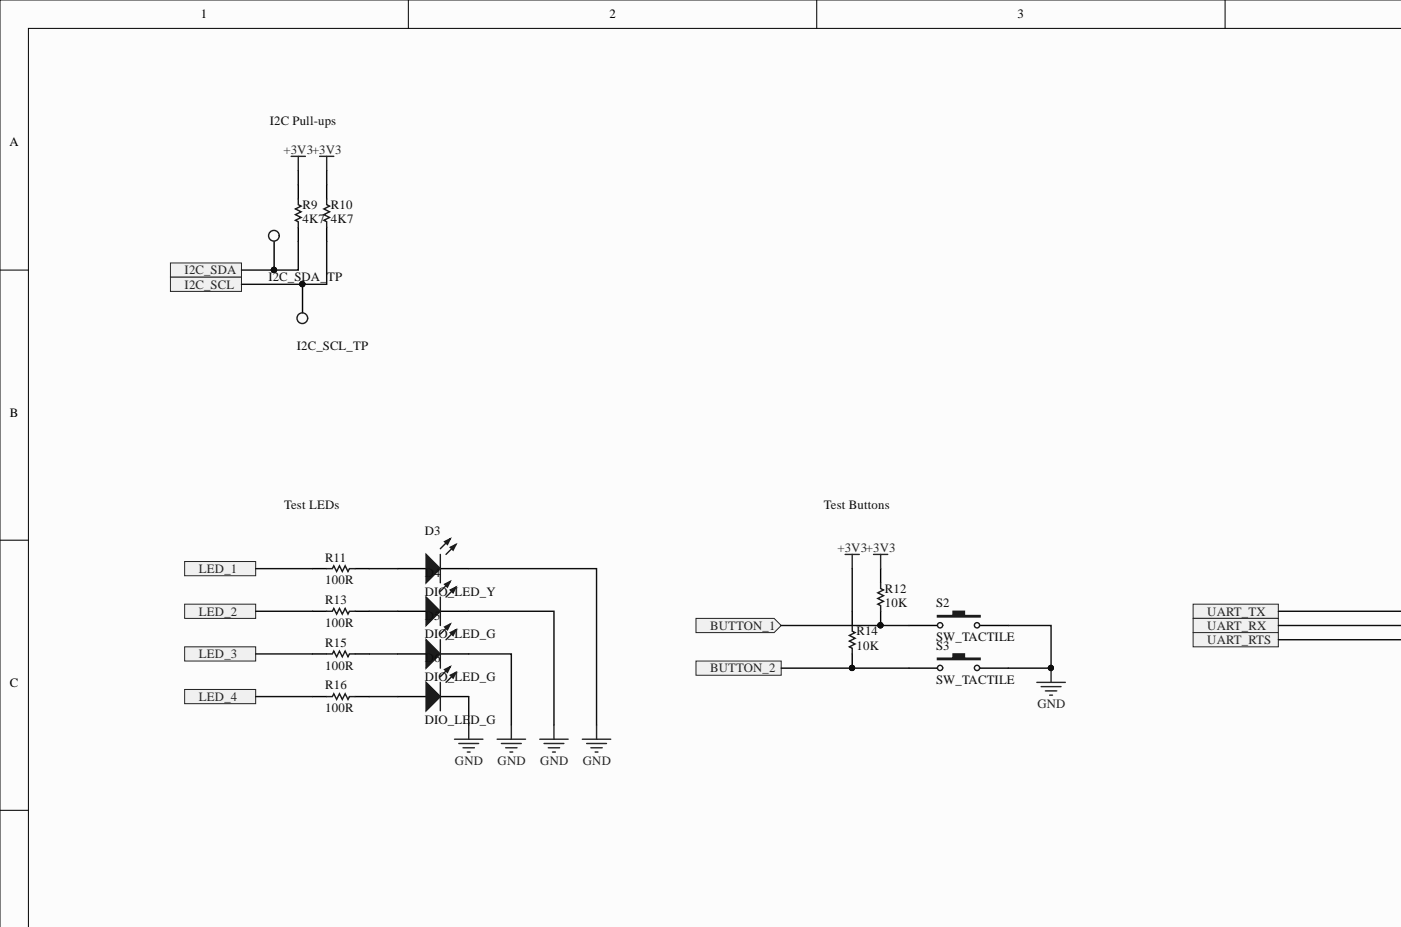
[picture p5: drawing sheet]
<svg xmlns="http://www.w3.org/2000/svg" width="250mm" height="165mm" viewBox="0 0 250 165" stroke-linecap="round" stroke-linejoin="round" font-family="sans-serif">
<g fill="#fcfcfc" stroke="#000" stroke-width=".18">
<path d="M0 0h250.2v165.5h-250.2z"/>
<path d="M5.1 5.1h245.1v160.4h-245.1z"/>
</g>
<path d="M72.9 0v5.1M145.8 0v5.1M218.7 0v5.1M0 48.2h5.1M0 96.4h5.1M0 144.6h5.1" fill="none" stroke="#000" stroke-width=".18"/>
<g fill="none" stroke="#000" stroke-width=".25">
<path d="M53.3 33v2.5M58.3 33v2.5M53.3 40.6v2.5M58.3 40.6v2.5M55.8 101.5h2.5M55.8 109.1h2.5M55.8 116.7h2.5M63.4 101.5h2.5M63.4 109.1h2.5M63.4 116.7h2.5M71 101.5h5.1M78.6 101.5h5.1"/>
<path d="M55.8 124.3h2.5M63.4 124.3h2.5"/>
</g>
<path d="M53.3 35.5v1l.5 .3-1.1 .5 1.1 .5-1.1 .5 1.1 .5-1.1 .5 .6 .3v1M58.3 35.5v1l.5 .3-1 .5 1 .5-1 .5 1 .5-1 .5 .5 .3v1M58.3 101.5h1l.3-.5 .5 1 .5-1 .5 1 .5-1 .5 1 .3-.5h1M58.3 109.1h1l.3-.5 .5 1 .5-1 .5 1 .5-1 .5 1 .3-.5h1M58.3 116.7h1l.3-.5 .5 1 .5-1 .5 1 .5-1 .5 1 .3-.5h1M58.3 124.3h1l.3-.5 .5 1 .5-1 .5 1 .5-1 .5 1 .3-.5h1" fill="none" stroke="#1c1c1c" stroke-width=".25"/>
<path d="M52 27.9h2.5M53.3 27.9v2.5M57.1 27.9h2.5M58.3 27.9v2.5" fill="none" stroke="#262626" stroke-width=".25"/>
<path d="M76.1 99l2.5 2.5-2.5 2.5z" fill="#1c1c1c"/>
<path d="M76.1 99l2.5 2.5-2.5 2.5zM80.4 96.2l-1.8 1.7M81.4 97.2l-1.8 1.8" fill="none" stroke="#1c1c1c" stroke-width=".25"/>
<path d="M80.4 97.7l1-.5-.5 1z" fill="#1c1c1c"/>
<path d="M80.4 97.7l1-.5-.5 1z" fill="none" stroke="#1c1c1c" stroke-width=".25"/>
<path d="M79.4 96.7l1-.5-.5 1z" fill="#1c1c1c"/>
<path d="M78.6 99v5M79.4 96.7l1-.5-.5 1z" fill="none" stroke="#1c1c1c" stroke-width=".25"/>
<path d="M71 109.1h5.1M78.6 109.1h5.1" fill="none" stroke="#000" stroke-width=".25"/>
<path d="M76.1 106.6l2.5 2.5-2.5 2.5z" fill="#1c1c1c"/>
<path d="M76.1 106.6l2.5 2.5-2.5 2.5zM80.4 103.8l-1.8 1.8M81.4 104.8l-1.8 1.8" fill="none" stroke="#1c1c1c" stroke-width=".25"/>
<path d="M80.4 105.3l1-.5-.5 1z" fill="#1c1c1c"/>
<path d="M80.4 105.3l1-.5-.5 1z" fill="none" stroke="#1c1c1c" stroke-width=".25"/>
<path d="M79.4 104.3l1-.5-.5 1z" fill="#1c1c1c"/>
<path d="M78.6 106.6v5M79.4 104.3l1-.5-.5 1z" fill="none" stroke="#1c1c1c" stroke-width=".25"/>
<path d="M71 116.7h5.1M78.6 116.7h5.1" fill="none" stroke="#000" stroke-width=".25"/>
<path d="M76.1 114.2l2.5 2.5-2.5 2.6z" fill="#1c1c1c"/>
<path d="M76.1 114.2l2.5 2.5-2.5 2.6zM80.4 111.4l-1.8 1.8M81.4 112.4l-1.8 1.8" fill="none" stroke="#1c1c1c" stroke-width=".25"/>
<path d="M80.4 112.9l1-.5-.5 1z" fill="#1c1c1c"/>
<path d="M80.4 112.9l1-.5-.5 1z" fill="none" stroke="#1c1c1c" stroke-width=".25"/>
<path d="M79.4 111.9l1-.5-.5 1z" fill="#1c1c1c"/>
<path d="M78.6 114.2v5.1M79.4 111.9l1-.5-.5 1z" fill="none" stroke="#1c1c1c" stroke-width=".25"/>
<path d="M71 124.3h5.1M78.6 124.3h5.1" fill="none" stroke="#000" stroke-width=".25"/>
<path d="M76.1 121.8l2.5 2.5-2.5 2.6z" fill="#1c1c1c"/>
<path d="M80.4 119l-1.8 1.8M76.1 121.8l2.5 2.5-2.5 2.6zM81.4 120l-1.8 1.8" fill="none" stroke="#1c1c1c" stroke-width=".25"/>
<path d="M80.4 120.5l1-.5-.5 1z" fill="#1c1c1c"/>
<path d="M80.4 120.5l1-.5-.5 1z" fill="none" stroke="#1c1c1c" stroke-width=".25"/>
<path d="M79.4 119.5l1-.5-.5 1z" fill="#1c1c1c"/>
<path d="M79.4 119.5l1-.5-.5 1zM152.1 111.6v1.1l.6 .2-1.1 .5 1.1 .5-1.1 .5 1.1 .5-1.1 .5 .5 .3v1M157.2 104v1l.5 .3-1 .5 1 .5-1 .5 1 .5-1 .5 .5 .3v1M78.6 121.8v5.1" fill="none" stroke="#1c1c1c" stroke-width=".25"/>
<g fill="none" stroke="#262626" stroke-width=".25">
<path d="M81.1 131.9h5.1M81.9 132.7h3.6M82.7 133.5h2M83.4 134.2h.5M83.7 129.4v2.5M88.8 131.9h5M89.5 132.7h3.6M90.3 133.5h2M91 134.2h.5M91.3 129.4v2.5M96.4 131.9h5M97.1 132.7h3.6"/>
<path d="M97.9 133.5h2M98.6 134.2h.5M98.9 129.4v2.5M104 131.9h5M104.7 132.7h3.6M105.5 133.5h2M106.2 134.2h.6M106.5 129.4v2.5"/>
</g>
<path d="M152.1 109.1v2.5M152.1 116.7v2.6M157.2 101.5v2.5M157.2 109.1v2.5M162.3 111.6h5.1M175 111.6h5" fill="none" stroke="#000" stroke-width=".25"/>
<g fill="#0e0e0e" stroke="#0e0e0e" stroke-width=".18">
<circle cx="152.1" cy="119.2" r=".47"/>
<circle cx="157.2" cy="111.6" r=".47"/>
</g>
<path d="M167.4 109.9h2.8v-.8h2v.8h2.8v.2h-7.6z" fill-rule="evenodd" fill="#1c1c1c"/>
<g fill="none" stroke="#1c1c1c" stroke-width=".25">
<path d="M167.4 109.9h2.8v-.8h2v.8h2.8v.2h-7.6z"/>
<circle cx="167.8" cy="111.6" r=".47"/>
<circle cx="174.4" cy="111.6" r=".47"/>
</g>
<path d="M162.3 119.3h5.1M175 119.3h5" fill="none" stroke="#000" stroke-width=".25"/>
<path d="M167.4 117.5h2.8v-.8h2v.8h2.8v.2h-7.6z" fill-rule="evenodd" fill="#1c1c1c"/>
<g fill="none" stroke="#1c1c1c" stroke-width=".25">
<path d="M167.4 117.5h2.8v-.8h2v.8h2.8v.2h-7.6z"/>
<circle cx="167.8" cy="119.2" r=".47"/>
<circle cx="174.4" cy="119.2" r=".47"/>
</g>
<path d="M150.9 99h2.5M152.1 99v2.5M156 99h2.5M157.2 99v2.5M187.6 119.3v2.5M185.1 121.8h5.1M185.9 122.6h3.5M186.6 123.3h2.1M187.4 124.1h.5" fill="none" stroke="#262626" stroke-width=".25"/>
<circle cx="187.6" cy="119.2" r=".47" fill="#0e0e0e" stroke="#0e0e0e" stroke-width=".18"/>
<g fill="#f0f0f0" stroke="#262626" stroke-width=".18">
<path d="M30.4 46.9h12.7v2.6h-12.7z" fill-rule="evenodd"/>
<path d="M30.4 49.5h12.7v2.5h-12.7z" fill-rule="evenodd"/>
<path d="M124.3 110.4h13.9l1.3 1.2-1.3 1.3h-13.9z" fill-rule="evenodd"/>
<path d="M124.3 118h15.2v2.5h-15.2z" fill-rule="evenodd"/>
<path d="M33 100.2h12.6v2.6h-12.6z" fill-rule="evenodd"/>
<path d="M33 107.8h12.6v2.6h-12.6z" fill-rule="evenodd"/>
<path d="M33 115.4h12.6v2.6h-12.6z" fill-rule="evenodd"/>
<path d="M33 123.1h12.6v2.5h-12.6z" fill-rule="evenodd"/>
<path d="M213 107.8h15.2v2.6h-15.2z" fill-rule="evenodd"/>
<path d="M213 110.4h15.2v2.5h-15.2z" fill-rule="evenodd"/>
<path d="M213 112.9h15.2v2.5h-15.2z" fill-rule="evenodd"/>
</g>
<path d="M48.9 43.1v5.1M54 50.7v5.1" fill="none" stroke="#000" stroke-width=".25"/>
<g fill="#0e0e0e" stroke="#0e0e0e" stroke-width=".18">
<circle cx="48.9" cy="48.2" r=".47"/>
<circle cx="54" cy="50.7" r=".47"/>
<circle cx="187.6" cy="119.2" r=".47"/>
<circle cx="152.1" cy="119.2" r=".47"/>
<circle cx="157.2" cy="111.6" r=".47"/>
</g>
<g fill="none" stroke="#1c1c1c" stroke-width=".25">
<circle cx="48.9" cy="42.1" r=".95"/>
<circle cx="54" cy="56.8" r=".95"/>
</g>
<g fill="none" stroke="#0e0e0e" stroke-width=".25">
<path d="M53.3 30.4v2.6M58.3 30.4v2.6M53.3 43.1v5.1h-10.2M58.3 43.1v7.6h-15.2M45.6 101.5h10.2M45.6 109.1h10.2M45.6 116.7h10.2M65.9 101.5h5.1M65.9 109.1h5.1M65.9 116.7h5.1M83.7 116.7h7.6v12.7M83.7 109.1h15.2v20.3"/>
<path d="M83.7 101.5h22.8v27.9M139.5 119.3h22.8M139.5 111.6h22.8M152.1 101.5v7.6M180 111.6h7.6v7.7h-7.6M228.2 109.1h22M228.2 111.6h22M228.2 114.2h22M45.6 124.3h10.2M65.9 124.3h5.1M83.7 124.3v5.1"/>
</g>
<g font-size="2.3">
<text x="35.8" y="3.3">1</text>
<text x="108.8" y="3.3">2</text>
<text x="181.6" y="3.3">3</text>
<text x="1.7" y="26.1">A</text>
<text x="1.8" y="74.3">B</text>
<text x="1.8" y="122.6">C</text>
</g>
<g font-size="2.3" fill="#0e0e0e">
<text x="48.2" y="22.3">I2C Pull-ups</text>
<text x="54" y="39.8">4K7</text>
<text x="54" y="37.3">R9</text>
<text x="59.1" y="39.8">4K7</text>
<text x="59.1" y="37.3">R10</text>
<text x="47.9" y="50.2">I2C_SDA_</text>
<text x="58.4" y="50.2">TP</text>
<text x="53" y="62.4">I2C_SCL_TP</text>
<text x="50.7" y="90.8">Test LEDs</text>
<text x="75.8" y="95.4">D3</text>
<text x="147.1" y="90.8">Test Buttons</text>
<text x="58.1" y="100.2">R11</text>
<text x="58.1" y="104.3">100R</text>
<text x="58.1" y="107.8">R13</text>
<text x="75.8" y="106.3">DIO_LED_Y</text>
<text x="75.8" y="103">D4</text>
<text x="158" y="105.8">R12</text>
<text x="58.1" y="111.9">100R</text>
<text x="75.8" y="113.9">DIO_LED_G</text>
<text x="75.8" y="110.6">D5</text>
<text x="152.9" y="113.4">R14</text>
<text x="158" y="108.3">10K</text>
<text x="167.1" y="108.3">S2</text>
<text x="58.1" y="119.5">100R</text>
<text x="58.1" y="115.4">R15</text>
<text x="75.8" y="118.2">D6</text>
<text x="152.9" y="116">10K</text>
<text x="167.1" y="114.4">SW_TACTILE</text>
<text x="167.1" y="116">S3</text>
<text x="58.1" y="123.1">R16</text>
<text x="75.8" y="121.5">DIO_LED_G</text>
<text x="167.1" y="122">SW_TACTILE</text>
<text x="58.1" y="127.1">100R</text>
<text x="75.8" y="129.1">DIO_LE</text>
<text x="84" y="129.1">D_G</text>
</g>
<g font-size="2.3" fill="#262626">
<text x="50.6" y="27.4">+3V3+3V3</text>
<text x="33" y="49">I2C_SDA</text>
<text x="33" y="51.5">I2C_SCL</text>
<text x="149.5" y="98.4">+3V3+3V3</text>
<text x="35.5" y="102.3">LED_1</text>
<text x="35.5" y="109.9">LED_2</text>
<text x="126.8" y="112.4">BUTTON_1</text>
<text x="215.5" y="109.9">UART_TX</text>
<text x="215.5" y="112.4">UART_RX</text>
<text x="35.5" y="117.5">LED_3</text>
<text x="215.5" y="114.9">UART_RTS</text>
<text x="35.5" y="125.1">LED_4</text>
<text x="126.8" y="120">BUTTON_2</text>
<text x="185.2" y="126.4">GND</text>
<text x="81.2" y="136.5">GND</text>
<text x="88.8" y="136.5">GND</text>
<text x="96.4" y="136.5">GND</text>
<text x="104.1" y="136.5">GND</text>
</g>
</svg>
